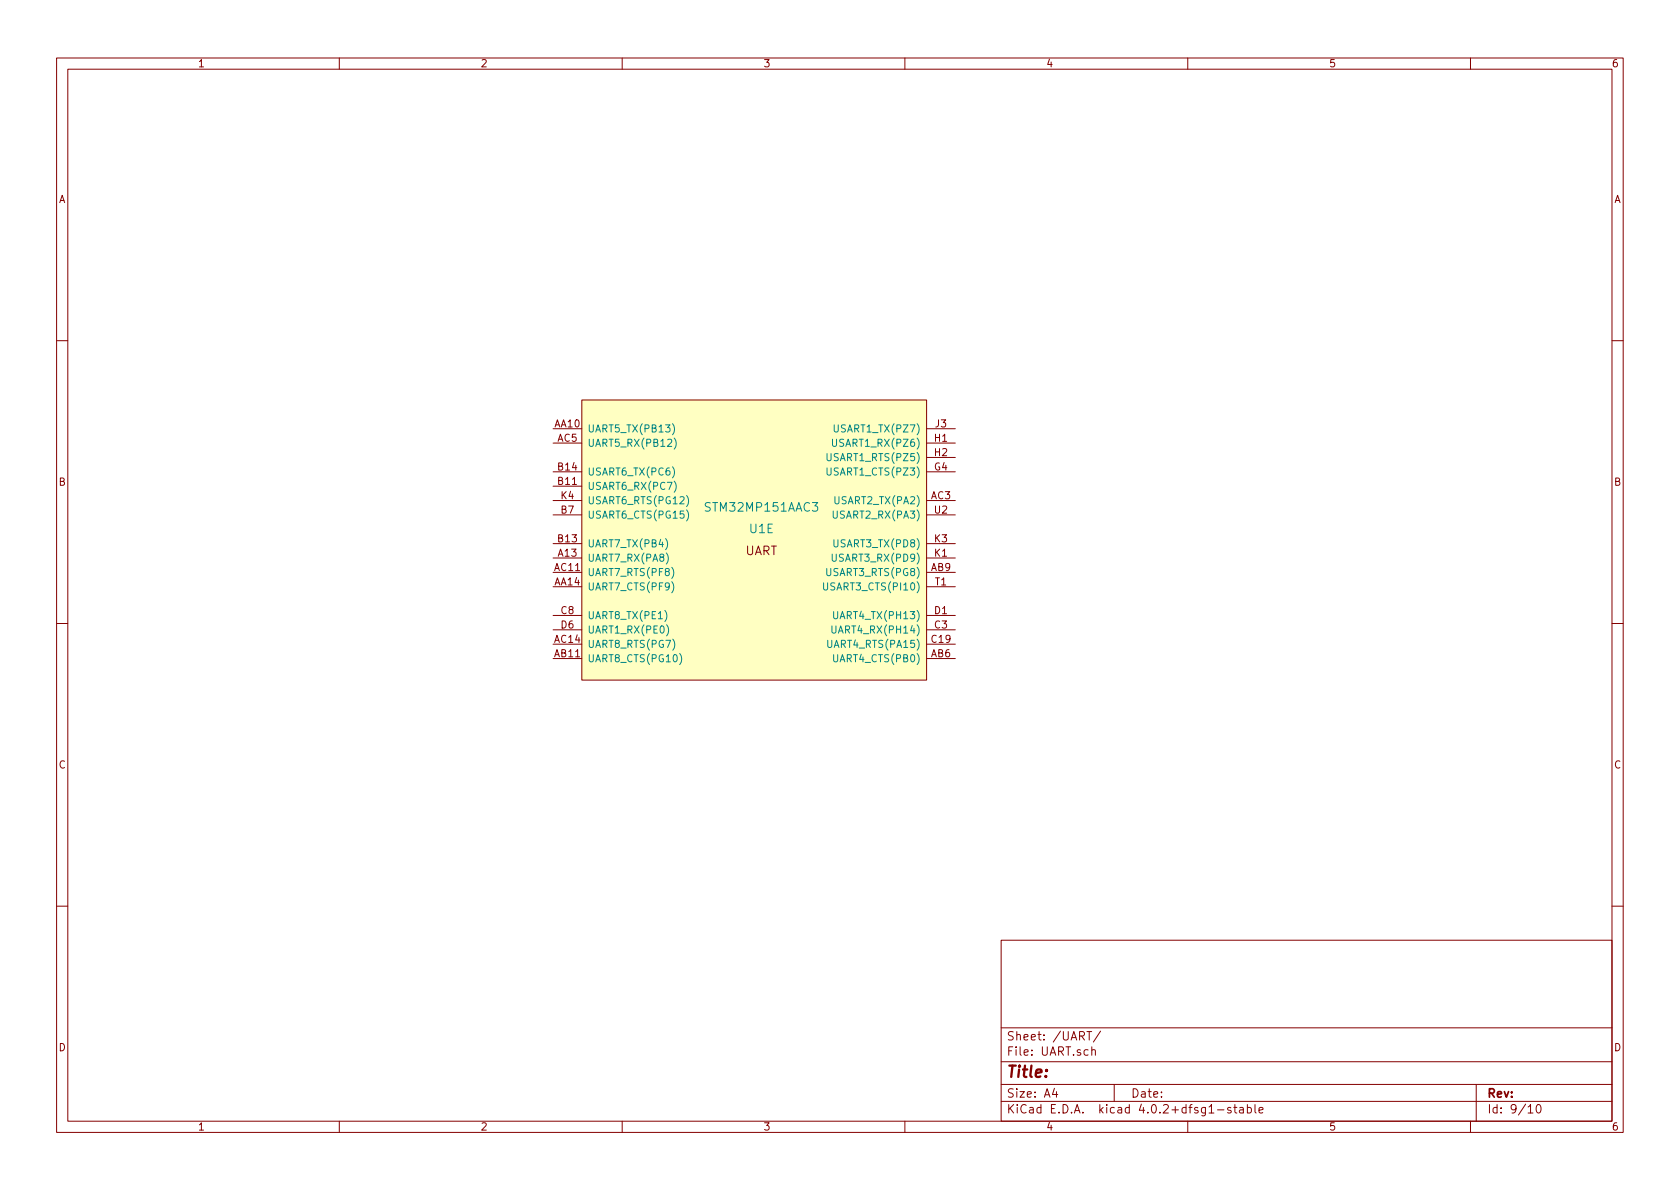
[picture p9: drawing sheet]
<svg xmlns="http://www.w3.org/2000/svg" width="297mm" height="210mm" viewBox="0 0 297 210" stroke-linecap="round" stroke-linejoin="round" font-family="sans-serif">
<g fill="none" stroke="#840000" stroke-width=".18">
<path d="M10 10.3h277v189.9h-277zM12 12.2h273v186.1h-273zM60 10.3v1.9M110 10.3v1.9M160 10.3v1.9M210 10.3v1.9M260 10.3v1.9M10 60.2h2M97.8 78.4h5.1M97.8 75.8h5.1M102.9 70.7h60.9v49.6h-60.9zM163.8 78.4h5.1"/>
<path d="M163.8 75.8h5.1M285 60.2h2M97.8 98.7h5.1M97.8 91.1h5.1M97.8 96.1h5.1M97.8 83.4h5.1M97.8 88.5h5.1M97.8 86h5.1M163.8 98.7h5.1M163.8 80.9h5.1M163.8 91.1h5.1M163.8 96.1h5.1"/>
<path d="M163.8 83.4h5.1M163.8 88.5h5.1M10 110.3h2M97.8 108.8h5.1M97.8 103.8h5.1M97.8 111.4h5.1M97.8 116.5h5.1M97.8 113.9h5.1M97.8 101.2h5.1M163.8 108.8h5.1M163.8 103.8h5.1M163.8 111.4h5.1"/>
<path d="M163.8 116.5h5.1M163.8 113.9h5.1M163.8 101.2h5.1M285 110.3h2M10 160.2h2M177 166.3h108v32h-108zM285 160.2h2M60 198.3v1.9M110 198.3v1.9M160 198.3v1.9M177 194.8h108M177 191.8h108"/>
<path d="M177 187.8h108M177 181.8h108M186.4 192.5l-.3 1h.9M186.8 193v1M192.2 182.4h.8M192.6 182.4v1.5M193 185.7l.2-.1 .4 .1 .1 .9M193 185.1v1.5M194.6 182.3l-1.3 2M197 191.8v3M210 198.3v1.9M215.3 196.3h1.1"/>
<path d="M217.6 195.9a.37 .37 0 0 0-.6 .1l.1 .3 .5 .1 .1 .1-.2 .3-.5-.1M218.1 195.8h.6M218.3 195.3v1.3l.4 .2M219.2 195.9h.6v.9M219.8 196.2l-.4 .1-.3 .2 .3 .3 .4-.1M220.5 195.9l.5-.1 .3 .3-.2 .6h-.6M220.5 195.3v1.5M221.9 195.3v1.3l.2 .2M222.6 196.3l.7-.1v-.3l-.5-.1-.2 .2 .1 .7h.6M260 198.3v1.9M261 191.8v6.5M270.2 195.8l.4-.5v1.5"/>
<path d="M270.2 196.8h.8M271.8 195.5l.2-.2a.81 .81 0 0 1 .5 .6 .81 .81 0 0 1-.2 .8l-.2 .1a.79 .79 0 0 1-.3-1.3z"/>
</g>
<path d="M102.9 70.7h60.9v49.6h-60.9z" fill="#ffffc2" stroke="#ffffc2" stroke-width=".18"/>
<g fill="none" stroke="#008484" stroke-width=".18">
<path d="M118.9 74.9a1.51 1.51 0 0 1 0 2M119.2 77.5a1.51 1.51 0 0 1 0 1.9M147.2 77.7v1l.2 .2h.3l.2-.2v-1M147.5 75.1v1l.2 .3h.3l.2-.3v-1M117.7 95.2a1.51 1.51 0 0 1 0 2M117.8 97.8a1.51 1.51 0 0 1 0 1.9M118.9 82.5a1.51 1.51 0 0 1 0 2M119.2 85.1a1.51 1.51 0 0 1 0 1.9M121.4 87.6a1.51 1.51 0 0 1 0 2M121.4 90.2a1.51 1.51 0 0 1 0 1.9M146.2 80.2v1l.3 .3h.2l.2-.3v-1M146.2 82.7v1.1l.3 .2h.2l.2-.2v-1.1"/>
<path d="M147.1 98v1l.3 .3h.2l.3-.3v-1M117.9 110.5a1.51 1.51 0 0 1 0 1.9M118.8 100.3a1.51 1.51 0 0 1 0 2M118.8 102.9a1.51 1.51 0 0 1 0 1.9M120.2 115.6a1.51 1.51 0 0 1 0 1.9M145.6 103.1v1l.2 .2h.3l.2-.2v-1M147.1 110.7v1l.2 .3h.3l.2-.3v-1M147.4 108.1v1.1l.2 .2h.3l.2-.2v-1.1"/>
</g>
<text font-size="2.8" fill="#840000" x="178" y="190.5">Title:</text>
<g font-size="2.1" fill="#008484">
<text x="124.9" y="90.5">STM32MP151AAC3</text>
<text x="132.6" y="94.3">U1E</text>
</g>
<g font-size="2.1" fill="#840000">
<text x="131.7" y="98.2">UART</text>
<text x="178" y="184">Sheet: /UART/</text>
<text x="178" y="186.7">File: UART.sch</text>
<text x="178" y="196.9">KiCad E.D.A. kicad 4.0.2+dfsg1-stable</text>
<text x="178" y="194.1">Size: A4</text>
<text x="200" y="194.1">Date:</text>
<text x="263" y="194.1">Rev:</text>
<text x="263" y="196.9">Id: 9/10</text>
</g>
<g font-size="1.8" fill="#840000">
<text x="35" y="11.9">1</text>
<text x="85" y="11.9">2</text>
<text x="135" y="11.9">3</text>
<text x="185" y="11.9">4</text>
<text x="235" y="11.9">5</text>
<text x="285" y="11.9">6</text>
<text x="10.4" y="35.9">A</text>
<text x="285.4" y="35.9">A</text>
<text x="98.1" y="75.6">AA10</text>
<text x="165.4" y="75.6">J3</text>
<text x="98.6" y="78.1">AC5</text>
<text x="98.7" y="83.2">B14</text>
<text x="165.2" y="83.2">G4</text>
<text x="165.3" y="78.1">H1</text>
<text x="165.3" y="80.6">H2</text>
<text x="10.4" y="85.9">B</text>
<text x="98.7" y="85.7">B11</text>
<text x="99.2" y="88.3">K4</text>
<text x="164.6" y="88.3">AC3</text>
<text x="285.4" y="85.9">B</text>
<text x="98.7" y="95.9">B13</text>
<text x="99.2" y="90.8">B7</text>
<text x="165.3" y="90.8">U2</text>
<text x="165.3" y="95.9">K3</text>
<text x="98.1" y="101">AC11</text>
<text x="98.7" y="98.4">A13</text>
<text x="164.6" y="101">AB9</text>
<text x="165.3" y="98.4">K1</text>
<text x="98.1" y="103.5">AA14</text>
<text x="165.4" y="103.5">T1</text>
<text x="98.1" y="113.7">AC14</text>
<text x="99.2" y="111.1">D6</text>
<text x="99.2" y="108.6">C8</text>
<text x="164.7" y="113.7">C19</text>
<text x="165.3" y="108.6">D1</text>
<text x="165.3" y="111.1">C3</text>
<text x="98.1" y="116.2">AB11</text>
<text x="164.6" y="116.2">AB6</text>
<text x="10.4" y="135.9">C</text>
<text x="285.4" y="135.9">C</text>
<text x="10.4" y="185.9">D</text>
<text x="285.4" y="185.9">D</text>
<text x="35" y="199.9">1</text>
<text x="85" y="199.9">2</text>
<text x="135" y="199.9">3</text>
<text x="185" y="199.9">4</text>
<text x="235" y="199.9">5</text>
<text x="285" y="199.9">6</text>
</g>
<g font-size="1.8" fill="#008484">
<text x="103.9" y="76.4">UART5_TX(PB13)</text>
<text x="148.1" y="76.4">USART1_TX(PZ7)</text>
<text x="103.9" y="79">UART5_RX(PB12)</text>
<text x="146.8" y="81.5">USART1_RTS(PZ5)</text>
<text x="147.9" y="79">USART1_RX(PZ6)</text>
<text x="103.9" y="89.1">USART6_RTS(PG12)</text>
<text x="103.9" y="86.6">USART6_RX(PC7)</text>
<text x="103.9" y="84.1">USART6_TX(PC6)</text>
<text x="146.8" y="84.1">USART1_CTS(PZ3)</text>
<text x="147.9" y="89.1">USART2_TX(PA2)</text>
<text x="103.9" y="91.7">USART6_CTS(PG15)</text>
<text x="147.7" y="91.7">USART2_RX(PA3)</text>
<text x="103.9" y="99.3">UART7_RX(PA8)</text>
<text x="103.9" y="96.8">UART7_TX(PB4)</text>
<text x="103.9" y="101.8">UART7_RTS(PF8)</text>
<text x="146.5" y="101.8">USART3_RTS(PG8)</text>
<text x="147.7" y="99.3">USART3_RX(PD9)</text>
<text x="147.9" y="96.8">USART3_TX(PD8)</text>
<text x="103.9" y="104.4">UART7_CTS(PF9)</text>
<text x="146.4" y="104.4">USART3_CTS(PI10)</text>
<text x="103.9" y="112">UART1_RX(PE0)</text>
<text x="103.9" y="109.5">UART8_TX(PE1)</text>
<text x="147.9" y="112">UART4_RX(PH14)</text>
<text x="148.1" y="109.5">UART4_TX(PH13)</text>
<text x="103.9" y="117.1">UART8_CTS(PG10)</text>
<text x="103.9" y="114.5">UART8_RTS(PG7)</text>
<text x="146.8" y="114.5">UART4_RTS(PA15)</text>
<text x="147.8" y="117.1">UART4_CTS(PB0)</text>
</g>
</svg>
